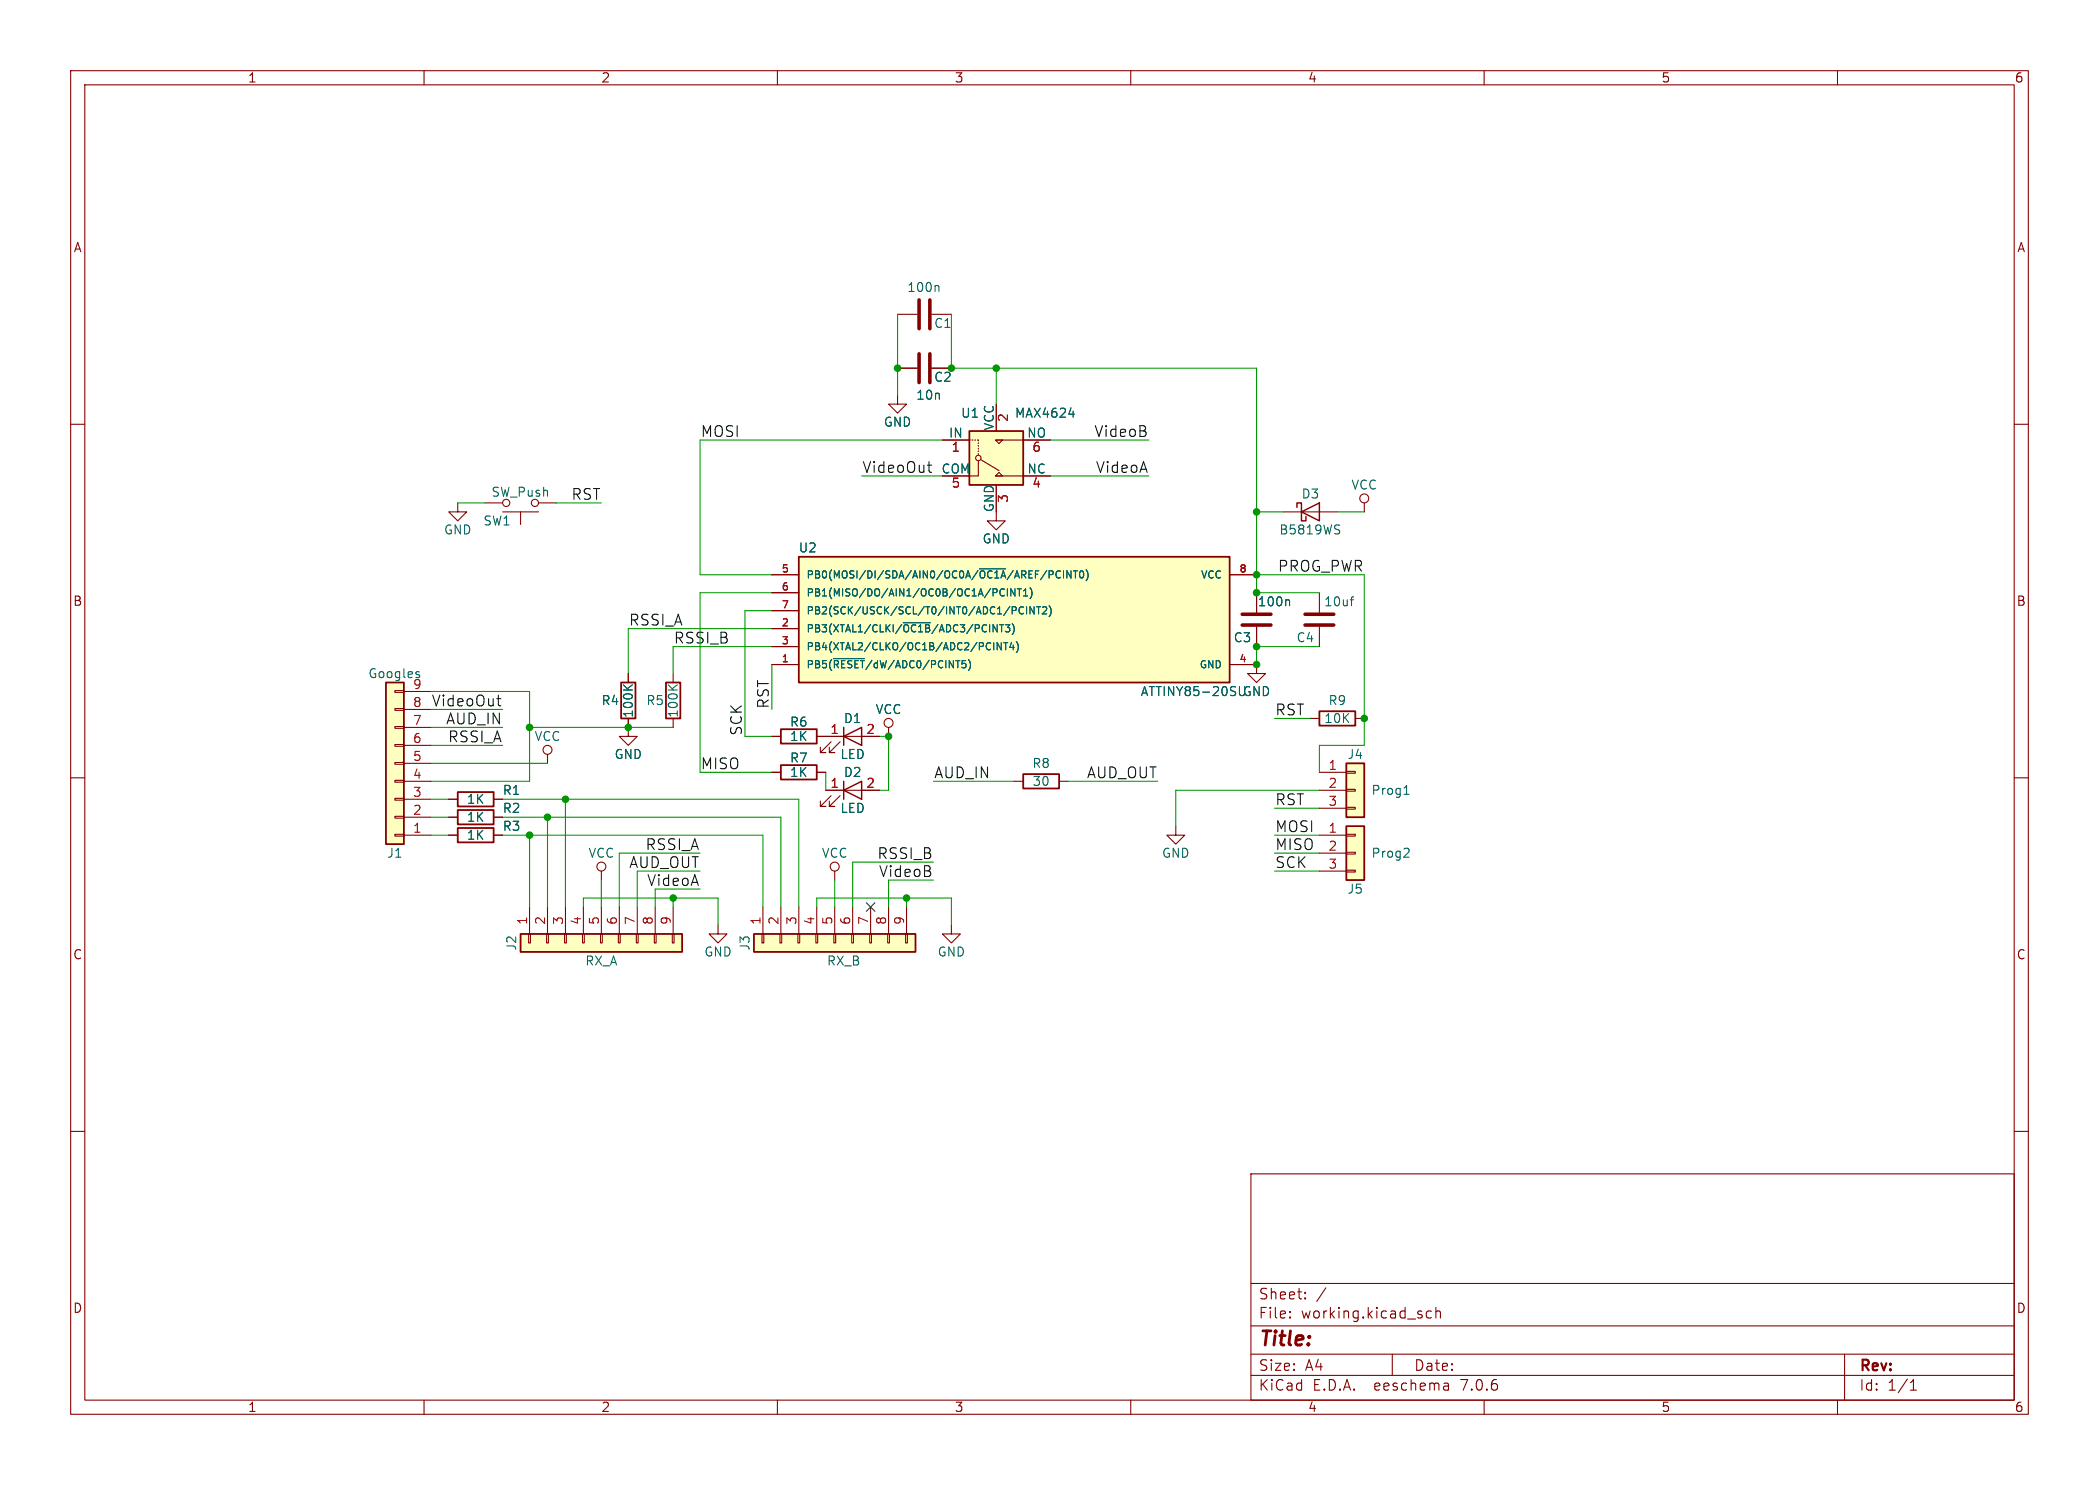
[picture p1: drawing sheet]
(kicad_sch (version 20230121) (generator eeschema)

 (paper "A4")

 (lib_symbols
  (symbol "TinyDiversityRX5808-rescue:ATTINY85-20SU" (pin_names (offset 1.016)) (in_bom yes) (on_board yes)
   (property "Reference" "U" (at -29.21 10.16 0) (effects (font (size 1.27 1.27))))
   (property "Value" "ATTINY85-20SU" (at 25.4 -10.16 0) (effects (font (size 1.27 1.27))))
   (property "Footprint" "Housings_SOIC:SOIC-8_3.9x4.9mm_Pitch1.27mm" (at 24.13 0 0) (effects (font (size 1.27 1.27) italic) hide))
   (property "Datasheet" "" (at 0 0 0) (effects (font (size 1.27 1.27)) hide))
   (symbol "ATTINY85-20SU_0_1"
    (rectangle (start -30.48 8.89) (end 30.48 -8.89) (stroke (width 0.254) (type solid)) (fill (type background))))
   (symbol "ATTINY85-20SU_1_1"
    (pin bidirectional line (at -34.29 -6.35 0) (length 3.81) (name "PB5(~{RESET}/dW/ADC0/PCINT5)" (effects (font (size 1.016 1.016)))) (number "1" (effects (font (size 1.016 1.016)))))
    (pin bidirectional line (at -34.29 -1.27 0) (length 3.81) (name "PB3(XTAL1/CLKI/~{OC1B}/ADC3/PCINT3)" (effects (font (size 1.016 1.016)))) (number "2" (effects (font (size 1.016 1.016)))))
    (pin bidirectional line (at -34.29 -3.81 0) (length 3.81) (name "PB4(XTAL2/CLKO/OC1B/ADC2/PCINT4)" (effects (font (size 1.016 1.016)))) (number "3" (effects (font (size 1.016 1.016)))))
    (pin power_in line (at 34.29 -6.35 180) (length 3.81) (name "GND" (effects (font (size 1.016 1.016)))) (number "4" (effects (font (size 1.016 1.016)))))
    (pin bidirectional line (at -34.29 6.35 0) (length 3.81) (name "PB0(MOSI/DI/SDA/AIN0/OC0A/~{OC1A}/AREF/PCINT0)" (effects (font (size 1.016 1.016)))) (number "5" (effects (font (size 1.016 1.016)))))
    (pin bidirectional line (at -34.29 3.81 0) (length 3.81) (name "PB1(MISO/DO/AIN1/OC0B/OC1A/PCINT1)" (effects (font (size 1.016 1.016)))) (number "6" (effects (font (size 1.016 1.016)))))
    (pin bidirectional line (at -34.29 1.27 0) (length 3.81) (name "PB2(SCK/USCK/SCL/T0/INT0/ADC1/PCINT2)" (effects (font (size 1.016 1.016)))) (number "7" (effects (font (size 1.016 1.016)))))
    (pin power_in line (at 34.29 6.35 180) (length 3.81) (name "VCC" (effects (font (size 1.016 1.016)))) (number "8" (effects (font (size 1.016 1.016)))))))
  (symbol "TinyDiversityRX5808-rescue:C" (pin_numbers hide) (pin_names (offset 0.254)) (in_bom yes) (on_board yes)
   (property "Reference" "C" (at 0.635 2.54 0) (effects (font (size 1.27 1.27)) (justify left)))
   (property "Value" "C" (at 0.635 -2.54 0) (effects (font (size 1.27 1.27)) (justify left)))
   (property "Footprint" "" (at 0.9652 -3.81 0) (effects (font (size 1.27 1.27)) hide))
   (property "Datasheet" "" (at 0 0 0) (effects (font (size 1.27 1.27)) hide))
   (symbol "C_0_1"
    (polyline (pts (xy -2.032 -0.762) (xy 2.032 -0.762)) (stroke (width 0.508) (type solid)) (fill (type none)))
    (polyline (pts (xy -2.032 0.762) (xy 2.032 0.762)) (stroke (width 0.508) (type solid)) (fill (type none))))
   (symbol "C_1_1"
    (pin passive line (at 0 3.81 270) (length 2.794) (name "~" (effects (font (size 1.27 1.27)))) (number "1" (effects (font (size 1.27 1.27)))))
    (pin passive line (at 0 -3.81 90) (length 2.794) (name "~" (effects (font (size 1.27 1.27)))) (number "2" (effects (font (size 1.27 1.27)))))))
  (symbol "TinyDiversityRX5808-rescue:Conn_01x03" (pin_names (offset 1.016) hide) (in_bom yes) (on_board yes)
   (property "Reference" "J" (at 0 5.08 0) (effects (font (size 1.27 1.27))))
   (property "Value" "Conn_01x03" (at 0 -5.08 0) (effects (font (size 1.27 1.27))))
   (property "Footprint" "" (at 0 0 0) (effects (font (size 1.27 1.27)) hide))
   (property "Datasheet" "" (at 0 0 0) (effects (font (size 1.27 1.27)) hide))
   (symbol "Conn_01x03_1_1"
    (rectangle (start -1.27 -2.413) (end 0 -2.667) (stroke (width 0.1524) (type solid)) (fill (type none)))
    (rectangle (start -1.27 0.127) (end 0 -0.127) (stroke (width 0.1524) (type solid)) (fill (type none)))
    (rectangle (start -1.27 2.667) (end 0 2.413) (stroke (width 0.1524) (type solid)) (fill (type none)))
    (rectangle (start -1.27 3.81) (end 1.27 -3.81) (stroke (width 0.254) (type solid)) (fill (type background)))
    (pin passive line (at -5.08 2.54 0) (length 3.81) (name "Pin_1" (effects (font (size 1.27 1.27)))) (number "1" (effects (font (size 1.27 1.27)))))
    (pin passive line (at -5.08 0 0) (length 3.81) (name "Pin_2" (effects (font (size 1.27 1.27)))) (number "2" (effects (font (size 1.27 1.27)))))
    (pin passive line (at -5.08 -2.54 0) (length 3.81) (name "Pin_3" (effects (font (size 1.27 1.27)))) (number "3" (effects (font (size 1.27 1.27)))))))
  (symbol "TinyDiversityRX5808-rescue:Conn_01x09" (pin_names (offset 1.016) hide) (in_bom yes) (on_board yes)
   (property "Reference" "J" (at 0 12.7 0) (effects (font (size 1.27 1.27))))
   (property "Value" "Conn_01x09" (at 0 -12.7 0) (effects (font (size 1.27 1.27))))
   (property "Footprint" "" (at 0 0 0) (effects (font (size 1.27 1.27)) hide))
   (property "Datasheet" "" (at 0 0 0) (effects (font (size 1.27 1.27)) hide))
   (symbol "Conn_01x09_1_1"
    (rectangle (start -1.27 -10.033) (end 0 -10.287) (stroke (width 0.1524) (type solid)) (fill (type none)))
    (rectangle (start -1.27 -7.493) (end 0 -7.747) (stroke (width 0.1524) (type solid)) (fill (type none)))
    (rectangle (start -1.27 -4.953) (end 0 -5.207) (stroke (width 0.1524) (type solid)) (fill (type none)))
    (rectangle (start -1.27 -2.413) (end 0 -2.667) (stroke (width 0.1524) (type solid)) (fill (type none)))
    (rectangle (start -1.27 0.127) (end 0 -0.127) (stroke (width 0.1524) (type solid)) (fill (type none)))
    (rectangle (start -1.27 2.667) (end 0 2.413) (stroke (width 0.1524) (type solid)) (fill (type none)))
    (rectangle (start -1.27 5.207) (end 0 4.953) (stroke (width 0.1524) (type solid)) (fill (type none)))
    (rectangle (start -1.27 7.747) (end 0 7.493) (stroke (width 0.1524) (type solid)) (fill (type none)))
    (rectangle (start -1.27 10.287) (end 0 10.033) (stroke (width 0.1524) (type solid)) (fill (type none)))
    (rectangle (start -1.27 11.43) (end 1.27 -11.43) (stroke (width 0.254) (type solid)) (fill (type background)))
    (pin passive line (at -5.08 10.16 0) (length 3.81) (name "Pin_1" (effects (font (size 1.27 1.27)))) (number "1" (effects (font (size 1.27 1.27)))))
    (pin passive line (at -5.08 7.62 0) (length 3.81) (name "Pin_2" (effects (font (size 1.27 1.27)))) (number "2" (effects (font (size 1.27 1.27)))))
    (pin passive line (at -5.08 5.08 0) (length 3.81) (name "Pin_3" (effects (font (size 1.27 1.27)))) (number "3" (effects (font (size 1.27 1.27)))))
    (pin passive line (at -5.08 2.54 0) (length 3.81) (name "Pin_4" (effects (font (size 1.27 1.27)))) (number "4" (effects (font (size 1.27 1.27)))))
    (pin passive line (at -5.08 0 0) (length 3.81) (name "Pin_5" (effects (font (size 1.27 1.27)))) (number "5" (effects (font (size 1.27 1.27)))))
    (pin passive line (at -5.08 -2.54 0) (length 3.81) (name "Pin_6" (effects (font (size 1.27 1.27)))) (number "6" (effects (font (size 1.27 1.27)))))
    (pin passive line (at -5.08 -5.08 0) (length 3.81) (name "Pin_7" (effects (font (size 1.27 1.27)))) (number "7" (effects (font (size 1.27 1.27)))))
    (pin passive line (at -5.08 -7.62 0) (length 3.81) (name "Pin_8" (effects (font (size 1.27 1.27)))) (number "8" (effects (font (size 1.27 1.27)))))
    (pin passive line (at -5.08 -10.16 0) (length 3.81) (name "Pin_9" (effects (font (size 1.27 1.27)))) (number "9" (effects (font (size 1.27 1.27)))))))
  (symbol "TinyDiversityRX5808-rescue:D_Schottky" (pin_numbers hide) (pin_names (offset 1.016) hide) (in_bom yes) (on_board yes)
   (property "Reference" "D" (at 0 2.54 0) (effects (font (size 1.27 1.27))))
   (property "Value" "D_Schottky" (at 0 -2.54 0) (effects (font (size 1.27 1.27))))
   (property "Footprint" "" (at 0 0 0) (effects (font (size 1.27 1.27)) hide))
   (property "Datasheet" "" (at 0 0 0) (effects (font (size 1.27 1.27)) hide))
   (symbol "D_Schottky_0_1"
    (polyline (pts (xy 1.27 0) (xy -1.27 0)) (stroke (width 0) (type solid)) (fill (type none)))
    (polyline (pts (xy 1.27 1.27) (xy 1.27 -1.27) (xy -1.27 0) (xy 1.27 1.27)) (stroke (width 0.2032) (type solid)) (fill (type none)))
    (polyline (pts (xy -1.905 0.635) (xy -1.905 1.27) (xy -1.27 1.27) (xy -1.27 -1.27) (xy -0.635 -1.27) (xy -0.635 -0.635)) (stroke (width 0.2032) (type solid)) (fill (type none))))
   (symbol "D_Schottky_1_1"
    (pin passive line (at -3.81 0 0) (length 2.54) (name "K" (effects (font (size 1.27 1.27)))) (number "1" (effects (font (size 1.27 1.27)))))
    (pin passive line (at 3.81 0 180) (length 2.54) (name "A" (effects (font (size 1.27 1.27)))) (number "2" (effects (font (size 1.27 1.27)))))))
  (symbol "TinyDiversityRX5808-rescue:GND" (power) (pin_names (offset 0)) (in_bom yes) (on_board yes)
   (property "Reference" "#PWR" (at 0 -6.35 0) (effects (font (size 1.27 1.27)) hide))
   (property "Value" "GND" (at 0 -3.81 0) (effects (font (size 1.27 1.27))))
   (property "Footprint" "" (at 0 0 0) (effects (font (size 1.27 1.27)) hide))
   (property "Datasheet" "" (at 0 0 0) (effects (font (size 1.27 1.27)) hide))
   (symbol "GND_0_1"
    (polyline (pts (xy 0 0) (xy 0 -1.27) (xy 1.27 -1.27) (xy 0 -2.54) (xy -1.27 -1.27) (xy 0 -1.27)) (stroke (width 0) (type solid)) (fill (type none))))
   (symbol "GND_1_1"
    (pin power_in line (at 0 0 270) (length 0) hide (name "GND" (effects (font (size 1.27 1.27)))) (number "1" (effects (font (size 1.27 1.27)))))))
  (symbol "TinyDiversityRX5808-rescue:LED" (pin_names (offset 1.016) hide) (in_bom yes) (on_board yes)
   (property "Reference" "D" (at 0 2.54 0) (effects (font (size 1.27 1.27))))
   (property "Value" "LED" (at 0 -2.54 0) (effects (font (size 1.27 1.27))))
   (property "Footprint" "" (at 0 0 0) (effects (font (size 1.27 1.27)) hide))
   (property "Datasheet" "" (at 0 0 0) (effects (font (size 1.27 1.27)) hide))
   (symbol "LED_0_1"
    (polyline (pts (xy -1.27 -1.27) (xy -1.27 1.27)) (stroke (width 0.2032) (type solid)) (fill (type none)))
    (polyline (pts (xy -1.27 0) (xy 1.27 0)) (stroke (width 0) (type solid)) (fill (type none)))
    (polyline (pts (xy 1.27 -1.27) (xy 1.27 1.27) (xy -1.27 0) (xy 1.27 -1.27)) (stroke (width 0.2032) (type solid)) (fill (type none)))
    (polyline (pts (xy -3.048 -0.762) (xy -4.572 -2.286) (xy -3.81 -2.286) (xy -4.572 -2.286) (xy -4.572 -1.524)) (stroke (width 0) (type solid)) (fill (type none)))
    (polyline (pts (xy -1.778 -0.762) (xy -3.302 -2.286) (xy -2.54 -2.286) (xy -3.302 -2.286) (xy -3.302 -1.524)) (stroke (width 0) (type solid)) (fill (type none))))
   (symbol "LED_1_1"
    (pin passive line (at -3.81 0 0) (length 2.54) (name "K" (effects (font (size 1.27 1.27)))) (number "1" (effects (font (size 1.27 1.27)))))
    (pin passive line (at 3.81 0 180) (length 2.54) (name "A" (effects (font (size 1.27 1.27)))) (number "2" (effects (font (size 1.27 1.27)))))))
  (symbol "TinyDiversityRX5808-rescue:MAX4624/5" (pin_names (offset 0)) (in_bom yes) (on_board yes)
   (property "Reference" "U" (at -5.08 6.35 0) (effects (font (size 1.27 1.27)) (justify left)))
   (property "Value" "MAX4624/5" (at 2.54 6.35 0) (effects (font (size 1.27 1.27)) (justify left)))
   (property "Footprint" "" (at 0 1.27 0) (effects (font (size 1.27 1.27)) hide))
   (property "Datasheet" "" (at 0 1.27 0) (effects (font (size 1.27 1.27)) hide))
   (symbol "MAX4624/5_0_1"
    (rectangle (start -3.81 3.81) (end 3.81 -3.81) (stroke (width 0.254) (type solid)) (fill (type background)))
    (circle (center -2.54 0) (radius 0.381) (stroke (width 0) (type solid)) (fill (type none)))
    (polyline (pts (xy -3.683 2.54) (xy -3.81 2.54)) (stroke (width 0) (type solid)) (fill (type none)))
    (polyline (pts (xy -3.302 2.54) (xy -3.429 2.54)) (stroke (width 0) (type solid)) (fill (type none)))
    (polyline (pts (xy -2.921 2.54) (xy -3.048 2.54)) (stroke (width 0) (type solid)) (fill (type none)))
    (polyline (pts (xy -2.54 0.635) (xy -2.54 0.508)) (stroke (width 0) (type solid)) (fill (type none)))
    (polyline (pts (xy -2.54 1.016) (xy -2.54 0.889)) (stroke (width 0) (type solid)) (fill (type none)))
    (polyline (pts (xy -2.54 1.397) (xy -2.54 1.27)) (stroke (width 0) (type solid)) (fill (type none)))
    (polyline (pts (xy -2.54 1.778) (xy -2.54 1.651)) (stroke (width 0) (type solid)) (fill (type none)))
    (polyline (pts (xy -2.54 2.159) (xy -2.54 2.032)) (stroke (width 0) (type solid)) (fill (type none)))
    (polyline (pts (xy -2.54 2.54) (xy -2.667 2.54)) (stroke (width 0) (type solid)) (fill (type none)))
    (polyline (pts (xy -2.54 2.54) (xy -2.54 2.413)) (stroke (width 0) (type solid)) (fill (type none)))
    (polyline (pts (xy -2.159 -0.254) (xy 0.381 -1.778)) (stroke (width 0) (type solid)) (fill (type none)))
    (polyline (pts (xy 0 2.54) (xy 3.81 2.54)) (stroke (width 0) (type solid)) (fill (type none)))
    (polyline (pts (xy 3.81 -2.54) (xy 0 -2.54)) (stroke (width 0) (type solid)) (fill (type none)))
    (polyline (pts (xy -3.81 -2.54) (xy -2.54 -2.54) (xy -2.54 -0.381)) (stroke (width 0) (type solid)) (fill (type none)))
    (polyline (pts (xy -0.127 -2.54) (xy 0.381 -2.032) (xy 0.889 -2.54) (xy -0.127 -2.54) (xy -0.127 -2.54)) (stroke (width 0) (type solid)) (fill (type none)))
    (polyline (pts (xy 0.889 2.54) (xy -0.127 2.54) (xy 0.381 2.032) (xy 0.889 2.54) (xy 0.889 2.54) (xy 0.889 2.54)) (stroke (width 0) (type solid)) (fill (type none)))
    (pin power_in line (at 0 -7.62 90) (length 3.81) (name "GND" (effects (font (size 1.27 1.27)))) (number "3" (effects (font (size 1.27 1.27))))))
   (symbol "MAX4624/5_1_1"
    (pin input line (at -7.62 2.54 0) (length 3.81) (name "IN" (effects (font (size 1.27 1.27)))) (number "1" (effects (font (size 1.27 1.27)))))
    (pin power_in line (at 0 7.62 270) (length 3.81) (name "VCC" (effects (font (size 1.27 1.27)))) (number "2" (effects (font (size 1.27 1.27)))))
    (pin bidirectional line (at 7.62 -2.54 180) (length 3.81) (name "NC" (effects (font (size 1.27 1.27)))) (number "4" (effects (font (size 1.27 1.27)))))
    (pin bidirectional line (at -7.62 -2.54 0) (length 3.81) (name "COM" (effects (font (size 1.27 1.27)))) (number "5" (effects (font (size 1.27 1.27)))))
    (pin bidirectional line (at 7.62 2.54 180) (length 3.81) (name "NO" (effects (font (size 1.27 1.27)))) (number "6" (effects (font (size 1.27 1.27)))))))
  (symbol "TinyDiversityRX5808-rescue:R" (pin_numbers hide) (pin_names (offset 0)) (in_bom yes) (on_board yes)
   (property "Reference" "R" (at 2.032 0 90) (effects (font (size 1.27 1.27))))
   (property "Value" "R" (at 0 0 90) (effects (font (size 1.27 1.27))))
   (property "Footprint" "" (at -1.778 0 90) (effects (font (size 1.27 1.27)) hide))
   (property "Datasheet" "" (at 0 0 0) (effects (font (size 1.27 1.27)) hide))
   (symbol "R_0_1"
    (rectangle (start -1.016 -2.54) (end 1.016 2.54) (stroke (width 0.254) (type solid)) (fill (type none))))
   (symbol "R_1_1"
    (pin passive line (at 0 3.81 270) (length 1.27) (name "~" (effects (font (size 1.27 1.27)))) (number "1" (effects (font (size 1.27 1.27)))))
    (pin passive line (at 0 -3.81 90) (length 1.27) (name "~" (effects (font (size 1.27 1.27)))) (number "2" (effects (font (size 1.27 1.27)))))))
  (symbol "TinyDiversityRX5808-rescue:SW_Push" (pin_numbers hide) (pin_names (offset 1.016) hide) (in_bom yes) (on_board yes)
   (property "Reference" "SW" (at 1.27 2.54 0) (effects (font (size 1.27 1.27)) (justify left)))
   (property "Value" "SW_Push" (at 0 -1.524 0) (effects (font (size 1.27 1.27))))
   (property "Footprint" "" (at 0 5.08 0) (effects (font (size 1.27 1.27)) hide))
   (property "Datasheet" "" (at 0 5.08 0) (effects (font (size 1.27 1.27)) hide))
   (symbol "SW_Push_0_1"
    (circle (center -2.032 0) (radius 0.508) (stroke (width 0) (type solid)) (fill (type none)))
    (polyline (pts (xy 0 1.27) (xy 0 3.048)) (stroke (width 0) (type solid)) (fill (type none)))
    (polyline (pts (xy 2.54 1.27) (xy -2.54 1.27)) (stroke (width 0) (type solid)) (fill (type none)))
    (circle (center 2.032 0) (radius 0.508) (stroke (width 0) (type solid)) (fill (type none)))
    (pin passive line (at -5.08 0 0) (length 2.54) (name "1" (effects (font (size 1.27 1.27)))) (number "1" (effects (font (size 1.27 1.27)))))
    (pin passive line (at 5.08 0 180) (length 2.54) (name "2" (effects (font (size 1.27 1.27)))) (number "2" (effects (font (size 1.27 1.27)))))))
  (symbol "TinyDiversityRX5808-rescue:VCC" (power) (pin_names (offset 0)) (in_bom yes) (on_board yes)
   (property "Reference" "#PWR" (at 0 -3.81 0) (effects (font (size 1.27 1.27)) hide))
   (property "Value" "VCC" (at 0 3.81 0) (effects (font (size 1.27 1.27))))
   (property "Footprint" "" (at 0 0 0) (effects (font (size 1.27 1.27)) hide))
   (property "Datasheet" "" (at 0 0 0) (effects (font (size 1.27 1.27)) hide))
   (symbol "VCC_0_1"
    (polyline (pts (xy 0 0) (xy 0 1.27)) (stroke (width 0) (type solid)) (fill (type none)))
    (circle (center 0 1.905) (radius 0.635) (stroke (width 0) (type solid)) (fill (type none))))
   (symbol "VCC_1_1"
    (pin power_in line (at 0 0 90) (length 0) hide (name "VCC" (effects (font (size 1.27 1.27)))) (number "1" (effects (font (size 1.27 1.27))))))))

 (junction (at 177.8 72.39) (diameter 0) (color 0 0 0 0))
 (junction (at 134.62 52.07) (diameter 0) (color 0 0 0 0))
 (junction (at 177.8 93.98) (diameter 0) (color 0 0 0 0))
 (junction (at 177.8 81.28) (diameter 0) (color 0 0 0 0))
 (junction (at 127 52.07) (diameter 0) (color 0 0 0 0))
 (junction (at 125.73 104.14) (diameter 0) (color 0 0 0 0))
 (junction (at 88.9 102.87) (diameter 0) (color 0 0 0 0))
 (junction (at 193.04 101.6) (diameter 0) (color 0 0 0 0))
 (junction (at 74.93 118.11) (diameter 0) (color 0 0 0 0))
 (junction (at 177.8 83.82) (diameter 0) (color 0 0 0 0))
 (junction (at 77.47 115.57) (diameter 0) (color 0 0 0 0))
 (junction (at 140.97 52.07) (diameter 0) (color 0 0 0 0))
 (junction (at 177.8 91.44) (diameter 0) (color 0 0 0 0))
 (junction (at 74.93 102.87) (diameter 0) (color 0 0 0 0))
 (junction (at 128.27 127) (diameter 0) (color 0 0 0 0))
 (junction (at 80.01 113.03) (diameter 0) (color 0 0 0 0))
 (junction (at 95.25 127) (diameter 0) (color 0 0 0 0))

 (no_connect (at 123.19 128.27))

 (wire (pts (xy 177.8 72.39) (xy 181.61 72.39)) (stroke (width 0) (type default)))
 (wire (pts (xy 166.37 116.84) (xy 166.37 111.76)) (stroke (width 0) (type default)))
 (wire (pts (xy 186.69 114.3) (xy 180.34 114.3)) (stroke (width 0) (type default)))
 (wire (pts (xy 63.5 118.11) (xy 60.96 118.11)) (stroke (width 0) (type default)))
 (wire (pts (xy 60.96 115.57) (xy 63.5 115.57)) (stroke (width 0) (type default)))
 (wire (pts (xy 177.8 81.28) (xy 177.8 83.82)) (stroke (width 0) (type default)))
 (wire (pts (xy 134.62 44.45) (xy 134.62 52.07)) (stroke (width 0) (type default)))
 (wire (pts (xy 107.95 118.11) (xy 107.95 128.27)) (stroke (width 0) (type default)))
 (wire (pts (xy 109.22 109.22) (xy 99.06 109.22)) (stroke (width 0) (type default)))
 (wire (pts (xy 87.63 120.65) (xy 99.06 120.65)) (stroke (width 0) (type default)))
 (wire (pts (xy 95.25 91.44) (xy 109.22 91.44)) (stroke (width 0) (type default)))
 (wire (pts (xy 134.62 52.07) (xy 140.97 52.07)) (stroke (width 0) (type default)))
 (wire (pts (xy 60.96 97.79) (xy 74.93 97.79)) (stroke (width 0) (type default)))
 (wire (pts (xy 99.06 62.23) (xy 133.35 62.23)) (stroke (width 0) (type default)))
 (wire (pts (xy 95.25 127) (xy 101.6 127)) (stroke (width 0) (type default)))
 (wire (pts (xy 74.93 128.27) (xy 74.93 118.11)) (stroke (width 0) (type default)))
 (wire (pts (xy 60.96 107.95) (xy 77.47 107.95)) (stroke (width 0) (type default)))
 (wire (pts (xy 74.93 102.87) (xy 88.9 102.87)) (stroke (width 0) (type default)))
 (wire (pts (xy 148.59 62.23) (xy 162.56 62.23)) (stroke (width 0) (type default)))
 (wire (pts (xy 90.17 123.19) (xy 99.06 123.19)) (stroke (width 0) (type default)))
 (wire (pts (xy 88.9 95.25) (xy 88.9 88.9)) (stroke (width 0) (type default)))
 (wire (pts (xy 193.04 101.6) (xy 193.04 105.41)) (stroke (width 0) (type default)))
 (wire (pts (xy 120.65 128.27) (xy 120.65 121.92)) (stroke (width 0) (type default)))
 (wire (pts (xy 85.09 128.27) (xy 85.09 124.46)) (stroke (width 0) (type default)))
 (wire (pts (xy 80.01 113.03) (xy 113.03 113.03)) (stroke (width 0) (type default)))
 (wire (pts (xy 87.63 128.27) (xy 87.63 120.65)) (stroke (width 0) (type default)))
 (wire (pts (xy 134.62 127) (xy 134.62 130.81)) (stroke (width 0) (type default)))
 (wire (pts (xy 177.8 81.28) (xy 193.04 81.28)) (stroke (width 0) (type default)))
 (wire (pts (xy 193.04 105.41) (xy 186.69 105.41)) (stroke (width 0) (type default)))
 (wire (pts (xy 115.57 128.27) (xy 115.57 127)) (stroke (width 0) (type default)))
 (wire (pts (xy 189.23 72.39) (xy 193.04 72.39)) (stroke (width 0) (type default)))
 (wire (pts (xy 116.84 109.22) (xy 116.84 111.76)) (stroke (width 0) (type default)))
 (wire (pts (xy 105.41 104.14) (xy 109.22 104.14)) (stroke (width 0) (type default)))
 (wire (pts (xy 60.96 105.41) (xy 71.12 105.41)) (stroke (width 0) (type default)))
 (wire (pts (xy 99.06 83.82) (xy 109.22 83.82)) (stroke (width 0) (type default)))
 (wire (pts (xy 127 44.45) (xy 127 52.07)) (stroke (width 0) (type default)))
 (wire (pts (xy 113.03 113.03) (xy 113.03 128.27)) (stroke (width 0) (type default)))
 (wire (pts (xy 80.01 113.03) (xy 80.01 128.27)) (stroke (width 0) (type default)))
 (wire (pts (xy 92.71 128.27) (xy 92.71 125.73)) (stroke (width 0) (type default)))
 (wire (pts (xy 99.06 81.28) (xy 99.06 62.23)) (stroke (width 0) (type default)))
 (wire (pts (xy 125.73 111.76) (xy 124.46 111.76)) (stroke (width 0) (type default)))
 (wire (pts (xy 186.69 91.44) (xy 177.8 91.44)) (stroke (width 0) (type default)))
 (wire (pts (xy 185.42 101.6) (xy 180.34 101.6)) (stroke (width 0) (type default)))
 (wire (pts (xy 151.13 110.49) (xy 163.83 110.49)) (stroke (width 0) (type default)))
 (wire (pts (xy 186.69 123.19) (xy 180.34 123.19)) (stroke (width 0) (type default)))
 (wire (pts (xy 101.6 127) (xy 101.6 130.81)) (stroke (width 0) (type default)))
 (wire (pts (xy 118.11 128.27) (xy 118.11 124.46)) (stroke (width 0) (type default)))
 (wire (pts (xy 60.96 100.33) (xy 71.12 100.33)) (stroke (width 0) (type default)))
 (wire (pts (xy 128.27 127) (xy 128.27 128.27)) (stroke (width 0) (type default)))
 (wire (pts (xy 125.73 124.46) (xy 132.08 124.46)) (stroke (width 0) (type default)))
 (wire (pts (xy 74.93 97.79) (xy 74.93 102.87)) (stroke (width 0) (type default)))
 (wire (pts (xy 110.49 115.57) (xy 110.49 128.27)) (stroke (width 0) (type default)))
 (wire (pts (xy 140.97 52.07) (xy 140.97 57.15)) (stroke (width 0) (type default)))
 (wire (pts (xy 115.57 127) (xy 128.27 127)) (stroke (width 0) (type default)))
 (wire (pts (xy 74.93 118.11) (xy 107.95 118.11)) (stroke (width 0) (type default)))
 (wire (pts (xy 74.93 110.49) (xy 60.96 110.49)) (stroke (width 0) (type default)))
 (wire (pts (xy 77.47 115.57) (xy 77.47 128.27)) (stroke (width 0) (type default)))
 (wire (pts (xy 109.22 81.28) (xy 99.06 81.28)) (stroke (width 0) (type default)))
 (wire (pts (xy 60.96 102.87) (xy 71.12 102.87)) (stroke (width 0) (type default)))
 (wire (pts (xy 186.69 105.41) (xy 186.69 109.22)) (stroke (width 0) (type default)))
 (wire (pts (xy 92.71 125.73) (xy 99.06 125.73)) (stroke (width 0) (type default)))
 (wire (pts (xy 90.17 128.27) (xy 90.17 123.19)) (stroke (width 0) (type default)))
 (wire (pts (xy 88.9 88.9) (xy 109.22 88.9)) (stroke (width 0) (type default)))
 (wire (pts (xy 99.06 109.22) (xy 99.06 83.82)) (stroke (width 0) (type default)))
 (wire (pts (xy 105.41 86.36) (xy 109.22 86.36)) (stroke (width 0) (type default)))
 (wire (pts (xy 128.27 127) (xy 134.62 127)) (stroke (width 0) (type default)))
 (wire (pts (xy 177.8 52.07) (xy 177.8 72.39)) (stroke (width 0) (type default)))
 (wire (pts (xy 95.25 91.44) (xy 95.25 95.25)) (stroke (width 0) (type default)))
 (wire (pts (xy 186.69 118.11) (xy 180.34 118.11)) (stroke (width 0) (type default)))
 (wire (pts (xy 77.47 115.57) (xy 110.49 115.57)) (stroke (width 0) (type default)))
 (wire (pts (xy 193.04 81.28) (xy 193.04 101.6)) (stroke (width 0) (type default)))
 (wire (pts (xy 95.25 128.27) (xy 95.25 127)) (stroke (width 0) (type default)))
 (wire (pts (xy 82.55 127) (xy 95.25 127)) (stroke (width 0) (type default)))
 (wire (pts (xy 148.59 67.31) (xy 162.56 67.31)) (stroke (width 0) (type default)))
 (wire (pts (xy 82.55 128.27) (xy 82.55 127)) (stroke (width 0) (type default)))
 (wire (pts (xy 71.12 113.03) (xy 80.01 113.03)) (stroke (width 0) (type default)))
 (wire (pts (xy 124.46 104.14) (xy 125.73 104.14)) (stroke (width 0) (type default)))
 (wire (pts (xy 177.8 83.82) (xy 186.69 83.82)) (stroke (width 0) (type default)))
 (wire (pts (xy 88.9 102.87) (xy 95.25 102.87)) (stroke (width 0) (type default)))
 (wire (pts (xy 166.37 111.76) (xy 186.69 111.76)) (stroke (width 0) (type default)))
 (wire (pts (xy 177.8 91.44) (xy 177.8 93.98)) (stroke (width 0) (type default)))
 (wire (pts (xy 125.73 128.27) (xy 125.73 124.46)) (stroke (width 0) (type default)))
 (wire (pts (xy 71.12 115.57) (xy 77.47 115.57)) (stroke (width 0) (type default)))
 (wire (pts (xy 71.12 118.11) (xy 74.93 118.11)) (stroke (width 0) (type default)))
 (wire (pts (xy 74.93 102.87) (xy 74.93 110.49)) (stroke (width 0) (type default)))
 (wire (pts (xy 125.73 104.14) (xy 125.73 111.76)) (stroke (width 0) (type default)))
 (wire (pts (xy 127 52.07) (xy 127 55.88)) (stroke (width 0) (type default)))
 (wire (pts (xy 64.77 71.12) (xy 68.58 71.12)) (stroke (width 0) (type default)))
 (wire (pts (xy 120.65 121.92) (xy 132.08 121.92)) (stroke (width 0) (type default)))
 (wire (pts (xy 78.74 71.12) (xy 85.09 71.12)) (stroke (width 0) (type default)))
 (wire (pts (xy 186.69 120.65) (xy 180.34 120.65)) (stroke (width 0) (type default)))
 (wire (pts (xy 109.22 93.98) (xy 109.22 100.33)) (stroke (width 0) (type default)))
 (wire (pts (xy 105.41 104.14) (xy 105.41 86.36)) (stroke (width 0) (type default)))
 (wire (pts (xy 140.97 52.07) (xy 177.8 52.07)) (stroke (width 0) (type default)))
 (wire (pts (xy 143.51 110.49) (xy 132.08 110.49)) (stroke (width 0) (type default)))
 (wire (pts (xy 63.5 113.03) (xy 60.96 113.03)) (stroke (width 0) (type default)))
 (wire (pts (xy 133.35 67.31) (xy 121.92 67.31)) (stroke (width 0) (type default)))
 (wire (pts (xy 177.8 72.39) (xy 177.8 81.28)) (stroke (width 0) (type default)))

 (label "MISO" (at 99.06 109.22 0) (effects (font (size 1.524 1.524)) (justify left bottom)))
 (label "AUD_OUT" (at 99.06 123.19 180) (effects (font (size 1.524 1.524)) (justify right bottom)))
 (label "MOSI" (at 99.06 62.23 0) (effects (font (size 1.524 1.524)) (justify left bottom)))
 (label "SCK" (at 105.41 104.14 90) (effects (font (size 1.524 1.524)) (justify left bottom)))
 (label "SCK" (at 180.34 123.19 0) (effects (font (size 1.524 1.524)) (justify left bottom)))
 (label "RSSI_A" (at 71.12 105.41 180) (effects (font (size 1.524 1.524)) (justify right bottom)))
 (label "PROG_PWR" (at 193.04 81.28 180) (effects (font (size 1.524 1.524)) (justify right bottom)))
 (label "VideoOut" (at 71.12 100.33 180) (effects (font (size 1.524 1.524)) (justify right bottom)))
 (label "RSSI_B" (at 132.08 121.92 180) (effects (font (size 1.524 1.524)) (justify right bottom)))
 (label "RSSI_B" (at 95.25 91.44 0) (effects (font (size 1.524 1.524)) (justify left bottom)))
 (label "VideoOut" (at 121.92 67.31 0) (effects (font (size 1.524 1.524)) (justify left bottom)))
 (label "MOSI" (at 180.34 118.11 0) (effects (font (size 1.524 1.524)) (justify left bottom)))
 (label "AUD_OUT" (at 163.83 110.49 180) (effects (font (size 1.524 1.524)) (justify right bottom)))
 (label "RSSI_A" (at 88.9 88.9 0) (effects (font (size 1.524 1.524)) (justify left bottom)))
 (label "MISO" (at 180.34 120.65 0) (effects (font (size 1.524 1.524)) (justify left bottom)))
 (label "RST" (at 109.22 100.33 90) (effects (font (size 1.524 1.524)) (justify left bottom)))
 (label "RST" (at 85.09 71.12 180) (effects (font (size 1.524 1.524)) (justify right bottom)))
 (label "VideoB" (at 162.56 62.23 180) (effects (font (size 1.524 1.524)) (justify right bottom)))
 (label "VideoA" (at 162.56 67.31 180) (effects (font (size 1.524 1.524)) (justify right bottom)))
 (label "AUD_IN" (at 132.08 110.49 0) (effects (font (size 1.524 1.524)) (justify left bottom)))
 (label "VideoA" (at 99.06 125.73 180) (effects (font (size 1.524 1.524)) (justify right bottom)))
 (label "RST" (at 180.34 101.6 0) (effects (font (size 1.524 1.524)) (justify left bottom)))
 (label "AUD_IN" (at 71.12 102.87 180) (effects (font (size 1.524 1.524)) (justify right bottom)))
 (label "RST" (at 180.34 114.3 0) (effects (font (size 1.524 1.524)) (justify left bottom)))
 (label "VideoB" (at 132.08 124.46 180) (effects (font (size 1.524 1.524)) (justify right bottom)))
 (label "RSSI_A" (at 99.06 120.65 180) (effects (font (size 1.524 1.524)) (justify right bottom)))

 (symbol (lib_id "TinyDiversityRX5808-rescue:MAX4624/5") (at 140.97 64.77 0) (unit 1) (in_bom yes) (on_board yes) (dnp no)
  (property "Reference" "U1" (at 135.89 58.42 0) (effects (font (size 1.27 1.27)) (justify left)))
  (property "Value" "MAX4624" (at 143.51 58.42 0) (effects (font (size 1.27 1.27)) (justify left)))
  (property "Footprint" "TO_SOT_Packages_SMD:SOT-23-6" (at 140.97 63.5 0) (effects (font (size 1.27 1.27)) hide))
  (property "Datasheet" "" (at 140.97 63.5 0) (effects (font (size 1.27 1.27)) hide)) (pin "3") (pin "1") (pin "2") (pin "4") (pin "5") (pin "6"))

 (symbol (lib_id "TinyDiversityRX5808-rescue:GND") (at 140.97 72.39 0) (unit 1) (in_bom yes) (on_board yes) (dnp no)
  (property "Reference" "#PWR10" (at 140.97 78.74 0) (effects (font (size 1.27 1.27)) hide))
  (property "Value" "GND" (at 140.97 76.2 0) (effects (font (size 1.27 1.27))))
  (property "Footprint" "" (at 140.97 72.39 0) (effects (font (size 1.27 1.27)) hide))
  (property "Datasheet" "" (at 140.97 72.39 0) (effects (font (size 1.27 1.27)) hide)) (pin "1"))

 (symbol (lib_id "TinyDiversityRX5808-rescue:GND") (at 177.8 93.98 0) (unit 1) (in_bom yes) (on_board yes) (dnp no)
  (property "Reference" "#PWR12" (at 177.8 100.33 0) (effects (font (size 1.27 1.27)) hide))
  (property "Value" "GND" (at 177.8 97.79 0) (effects (font (size 1.27 1.27))))
  (property "Footprint" "" (at 177.8 93.98 0) (effects (font (size 1.27 1.27)) hide))
  (property "Datasheet" "" (at 177.8 93.98 0) (effects (font (size 1.27 1.27)) hide)) (pin "1"))

 (symbol (lib_id "TinyDiversityRX5808-rescue:GND") (at 64.77 71.12 0) (unit 1) (in_bom yes) (on_board yes) (dnp no)
  (property "Reference" "#PWR1" (at 64.77 77.47 0) (effects (font (size 1.27 1.27)) hide))
  (property "Value" "GND" (at 64.77 74.93 0) (effects (font (size 1.27 1.27))))
  (property "Footprint" "" (at 64.77 71.12 0) (effects (font (size 1.27 1.27)) hide))
  (property "Datasheet" "" (at 64.77 71.12 0) (effects (font (size 1.27 1.27)) hide)) (pin "1"))

 (symbol (lib_id "TinyDiversityRX5808-rescue:VCC") (at 193.04 72.39 0) (unit 1) (in_bom yes) (on_board yes) (dnp no)
  (property "Reference" "#PWR13" (at 193.04 76.2 0) (effects (font (size 1.27 1.27)) hide))
  (property "Value" "VCC" (at 193.04 68.58 0) (effects (font (size 1.27 1.27))))
  (property "Footprint" "" (at 193.04 72.39 0) (effects (font (size 1.27 1.27)) hide))
  (property "Datasheet" "" (at 193.04 72.39 0) (effects (font (size 1.27 1.27)) hide)) (pin "1"))

 (symbol (lib_id "TinyDiversityRX5808-rescue:VCC") (at 77.47 107.95 0) (unit 1) (in_bom yes) (on_board yes) (dnp no)
  (property "Reference" "#PWR2" (at 77.47 111.76 0) (effects (font (size 1.27 1.27)) hide))
  (property "Value" "VCC" (at 77.47 104.14 0) (effects (font (size 1.27 1.27))))
  (property "Footprint" "" (at 77.47 107.95 0) (effects (font (size 1.27 1.27)) hide))
  (property "Datasheet" "" (at 77.47 107.95 0) (effects (font (size 1.27 1.27)) hide)) (pin "1"))

 (symbol (lib_id "TinyDiversityRX5808-rescue:C") (at 130.81 52.07 270) (unit 1) (in_bom yes) (on_board yes) (dnp no)
  (property "Reference" "C2" (at 132.08 53.34 90) (effects (font (size 1.27 1.27)) (justify left)))
  (property "Value" "10n" (at 129.54 55.88 90) (effects (font (size 1.27 1.27)) (justify left)))
  (property "Footprint" "Capacitors_SMD:C_0603" (at 127 53.0352 0) (effects (font (size 1.27 1.27)) hide))
  (property "Datasheet" "" (at 130.81 52.07 0) (effects (font (size 1.27 1.27)) hide)) (pin "1") (pin "2"))

 (symbol (lib_id "TinyDiversityRX5808-rescue:C") (at 130.81 44.45 270) (unit 1) (in_bom yes) (on_board yes) (dnp no)
  (property "Reference" "C1" (at 132.08 45.72 90) (effects (font (size 1.27 1.27)) (justify left)))
  (property "Value" "100n" (at 128.27 40.64 90) (effects (font (size 1.27 1.27)) (justify left)))
  (property "Footprint" "Capacitors_SMD:C_0603" (at 127 45.4152 0) (effects (font (size 1.27 1.27)) hide))
  (property "Datasheet" "" (at 130.81 44.45 0) (effects (font (size 1.27 1.27)) hide)) (pin "1") (pin "2"))

 (symbol (lib_id "TinyDiversityRX5808-rescue:C") (at 177.8 87.63 180) (unit 1) (in_bom yes) (on_board yes) (dnp no)
  (property "Reference" "C3" (at 177.165 90.17 0) (effects (font (size 1.27 1.27)) (justify left)))
  (property "Value" "100n" (at 182.88 85.09 0) (effects (font (size 1.27 1.27)) (justify left)))
  (property "Footprint" "Capacitors_SMD:C_0603" (at 176.8348 83.82 0) (effects (font (size 1.27 1.27)) hide))
  (property "Datasheet" "" (at 177.8 87.63 0) (effects (font (size 1.27 1.27)) hide)) (pin "1") (pin "2"))

 (symbol (lib_id "TinyDiversityRX5808-rescue:C") (at 186.69 87.63 180) (unit 1) (in_bom yes) (on_board yes) (dnp no)
  (property "Reference" "C4" (at 186.055 90.17 0) (effects (font (size 1.27 1.27)) (justify left)))
  (property "Value" "10uf" (at 191.77 85.09 0) (effects (font (size 1.27 1.27)) (justify left)))
  (property "Footprint" "Capacitors_SMD:C_0603" (at 185.7248 83.82 0) (effects (font (size 1.27 1.27)) hide))
  (property "Datasheet" "" (at 186.69 87.63 0) (effects (font (size 1.27 1.27)) hide)) (pin "1") (pin "2"))

 (symbol (lib_id "TinyDiversityRX5808-rescue:GND") (at 127 55.88 0) (unit 1) (in_bom yes) (on_board yes) (dnp no)
  (property "Reference" "#PWR8" (at 127 62.23 0) (effects (font (size 1.27 1.27)) hide))
  (property "Value" "GND" (at 127 59.69 0) (effects (font (size 1.27 1.27))))
  (property "Footprint" "" (at 127 55.88 0) (effects (font (size 1.27 1.27)) hide))
  (property "Datasheet" "" (at 127 55.88 0) (effects (font (size 1.27 1.27)) hide)) (pin "1"))

 (symbol (lib_id "TinyDiversityRX5808-rescue:LED") (at 120.65 104.14 0) (unit 1) (in_bom yes) (on_board yes) (dnp no)
  (property "Reference" "D1" (at 120.65 101.6 0) (effects (font (size 1.27 1.27))))
  (property "Value" "LED" (at 120.65 106.68 0) (effects (font (size 1.27 1.27))))
  (property "Footprint" "LEDs:LED_0805" (at 120.65 104.14 0) (effects (font (size 1.27 1.27)) hide))
  (property "Datasheet" "" (at 120.65 104.14 0) (effects (font (size 1.27 1.27)) hide)) (pin "1") (pin "2"))

 (symbol (lib_id "TinyDiversityRX5808-rescue:VCC") (at 125.73 104.14 0) (unit 1) (in_bom yes) (on_board yes) (dnp no)
  (property "Reference" "#PWR7" (at 125.73 107.95 0) (effects (font (size 1.27 1.27)) hide))
  (property "Value" "VCC" (at 125.73 100.33 0) (effects (font (size 1.27 1.27))))
  (property "Footprint" "" (at 125.73 104.14 0) (effects (font (size 1.27 1.27)) hide))
  (property "Datasheet" "" (at 125.73 104.14 0) (effects (font (size 1.27 1.27)) hide)) (pin "1"))

 (symbol (lib_id "TinyDiversityRX5808-rescue:R") (at 113.03 104.14 90) (unit 1) (in_bom yes) (on_board yes) (dnp no)
  (property "Reference" "R6" (at 113.03 102.108 90) (effects (font (size 1.27 1.27))))
  (property "Value" "1K" (at 113.03 104.14 90) (effects (font (size 1.27 1.27))))
  (property "Footprint" "Resistors_SMD:R_0603" (at 113.03 105.918 90) (effects (font (size 1.27 1.27)) hide))
  (property "Datasheet" "" (at 113.03 104.14 0) (effects (font (size 1.27 1.27)) hide)) (pin "1") (pin "2"))

 (symbol (lib_id "TinyDiversityRX5808-rescue:R") (at 95.25 99.06 180) (unit 1) (in_bom yes) (on_board yes) (dnp no)
  (property "Reference" "R5" (at 92.71 99.06 0) (effects (font (size 1.27 1.27))))
  (property "Value" "100K" (at 95.25 99.06 90) (effects (font (size 1.27 1.27))))
  (property "Footprint" "Resistors_SMD:R_0603" (at 97.028 99.06 90) (effects (font (size 1.27 1.27)) hide))
  (property "Datasheet" "" (at 95.25 99.06 0) (effects (font (size 1.27 1.27)) hide)) (pin "1") (pin "2"))

 (symbol (lib_id "TinyDiversityRX5808-rescue:R") (at 88.9 99.06 180) (unit 1) (in_bom yes) (on_board yes) (dnp no)
  (property "Reference" "R4" (at 86.36 99.06 0) (effects (font (size 1.27 1.27))))
  (property "Value" "100K" (at 88.9 99.06 90) (effects (font (size 1.27 1.27))))
  (property "Footprint" "Resistors_SMD:R_0603" (at 90.678 99.06 90) (effects (font (size 1.27 1.27)) hide))
  (property "Datasheet" "" (at 88.9 99.06 0) (effects (font (size 1.27 1.27)) hide)) (pin "1") (pin "2"))

 (symbol (lib_id "TinyDiversityRX5808-rescue:GND") (at 88.9 102.87 0) (unit 1) (in_bom yes) (on_board yes) (dnp no)
  (property "Reference" "#PWR4" (at 88.9 109.22 0) (effects (font (size 1.27 1.27)) hide))
  (property "Value" "GND" (at 88.9 106.68 0) (effects (font (size 1.27 1.27))))
  (property "Footprint" "" (at 88.9 102.87 0) (effects (font (size 1.27 1.27)) hide))
  (property "Datasheet" "" (at 88.9 102.87 0) (effects (font (size 1.27 1.27)) hide)) (pin "1"))

 (symbol (lib_id "TinyDiversityRX5808-rescue:GND") (at 101.6 130.81 0) (unit 1) (in_bom yes) (on_board yes) (dnp no)
  (property "Reference" "#PWR5" (at 101.6 137.16 0) (effects (font (size 1.27 1.27)) hide))
  (property "Value" "GND" (at 101.6 134.62 0) (effects (font (size 1.27 1.27))))
  (property "Footprint" "" (at 101.6 130.81 0) (effects (font (size 1.27 1.27)) hide))
  (property "Datasheet" "" (at 101.6 130.81 0) (effects (font (size 1.27 1.27)) hide)) (pin "1"))

 (symbol (lib_id "TinyDiversityRX5808-rescue:GND") (at 134.62 130.81 0) (unit 1) (in_bom yes) (on_board yes) (dnp no)
  (property "Reference" "#PWR9" (at 134.62 137.16 0) (effects (font (size 1.27 1.27)) hide))
  (property "Value" "GND" (at 134.62 134.62 0) (effects (font (size 1.27 1.27))))
  (property "Footprint" "" (at 134.62 130.81 0) (effects (font (size 1.27 1.27)) hide))
  (property "Datasheet" "" (at 134.62 130.81 0) (effects (font (size 1.27 1.27)) hide)) (pin "1"))

 (symbol (lib_id "TinyDiversityRX5808-rescue:VCC") (at 85.09 124.46 0) (unit 1) (in_bom yes) (on_board yes) (dnp no)
  (property "Reference" "#PWR3" (at 85.09 128.27 0) (effects (font (size 1.27 1.27)) hide))
  (property "Value" "VCC" (at 85.09 120.65 0) (effects (font (size 1.27 1.27))))
  (property "Footprint" "" (at 85.09 124.46 0) (effects (font (size 1.27 1.27)) hide))
  (property "Datasheet" "" (at 85.09 124.46 0) (effects (font (size 1.27 1.27)) hide)) (pin "1"))

 (symbol (lib_id "TinyDiversityRX5808-rescue:VCC") (at 118.11 124.46 0) (unit 1) (in_bom yes) (on_board yes) (dnp no)
  (property "Reference" "#PWR6" (at 118.11 128.27 0) (effects (font (size 1.27 1.27)) hide))
  (property "Value" "VCC" (at 118.11 120.65 0) (effects (font (size 1.27 1.27))))
  (property "Footprint" "" (at 118.11 124.46 0) (effects (font (size 1.27 1.27)) hide))
  (property "Datasheet" "" (at 118.11 124.46 0) (effects (font (size 1.27 1.27)) hide)) (pin "1"))

 (symbol (lib_id "TinyDiversityRX5808-rescue:R") (at 67.31 113.03 90) (unit 1) (in_bom yes) (on_board yes) (dnp no)
  (property "Reference" "R1" (at 72.39 111.76 90) (effects (font (size 1.27 1.27))))
  (property "Value" "1K" (at 67.31 113.03 90) (effects (font (size 1.27 1.27))))
  (property "Footprint" "Resistors_SMD:R_0603" (at 67.31 114.808 90) (effects (font (size 1.27 1.27)) hide))
  (property "Datasheet" "" (at 67.31 113.03 0) (effects (font (size 1.27 1.27)) hide)) (pin "1") (pin "2"))

 (symbol (lib_id "TinyDiversityRX5808-rescue:R") (at 67.31 115.57 90) (unit 1) (in_bom yes) (on_board yes) (dnp no)
  (property "Reference" "R2" (at 72.39 114.3 90) (effects (font (size 1.27 1.27))))
  (property "Value" "1K" (at 67.31 115.57 90) (effects (font (size 1.27 1.27))))
  (property "Footprint" "Resistors_SMD:R_0603" (at 67.31 117.348 90) (effects (font (size 1.27 1.27)) hide))
  (property "Datasheet" "" (at 67.31 115.57 0) (effects (font (size 1.27 1.27)) hide)) (pin "1") (pin "2"))

 (symbol (lib_id "TinyDiversityRX5808-rescue:R") (at 67.31 118.11 90) (unit 1) (in_bom yes) (on_board yes) (dnp no)
  (property "Reference" "R3" (at 72.39 116.84 90) (effects (font (size 1.27 1.27))))
  (property "Value" "1K" (at 67.31 118.11 90) (effects (font (size 1.27 1.27))))
  (property "Footprint" "Resistors_SMD:R_0603" (at 67.31 119.888 90) (effects (font (size 1.27 1.27)) hide))
  (property "Datasheet" "" (at 67.31 118.11 0) (effects (font (size 1.27 1.27)) hide)) (pin "1") (pin "2"))

 (symbol (lib_id "TinyDiversityRX5808-rescue:Conn_01x09") (at 55.88 107.95 180) (unit 1) (in_bom yes) (on_board yes) (dnp no)
  (property "Reference" "J1" (at 55.88 120.65 0) (effects (font (size 1.27 1.27))))
  (property "Value" "Googles" (at 55.88 95.25 0) (effects (font (size 1.27 1.27))))
  (property "Footprint" "Connectors_Molex:Molex_PicoBlade_53047-0910_09x1.25mm_Straight" (at 55.88 107.95 0) (effects (font (size 1.27 1.27)) hide))
  (property "Datasheet" "" (at 55.88 107.95 0) (effects (font (size 1.27 1.27)) hide)) (pin "1") (pin "2") (pin "3") (pin "4") (pin "5") (pin "6") (pin "7") (pin "8") (pin "9"))

 (symbol (lib_id "TinyDiversityRX5808-rescue:Conn_01x09") (at 85.09 133.35 90) (mirror x) (unit 1) (in_bom yes) (on_board yes) (dnp no)
  (property "Reference" "J2" (at 72.39 133.35 0) (effects (font (size 1.27 1.27))))
  (property "Value" "RX_A" (at 85.09 135.89 90) (effects (font (size 1.27 1.27))))
  (property "Footprint" "Connectors_Molex:Molex_PicoBlade_53048-0910_09x1.25mm_Angled" (at 85.09 133.35 0) (effects (font (size 1.27 1.27)) hide))
  (property "Datasheet" "" (at 85.09 133.35 0) (effects (font (size 1.27 1.27)) hide)) (pin "1") (pin "2") (pin "3") (pin "4") (pin "5") (pin "6") (pin "7") (pin "8") (pin "9"))

 (symbol (lib_id "TinyDiversityRX5808-rescue:Conn_01x09") (at 118.11 133.35 90) (mirror x) (unit 1) (in_bom yes) (on_board yes) (dnp no)
  (property "Reference" "J3" (at 105.41 133.35 0) (effects (font (size 1.27 1.27))))
  (property "Value" "RX_B" (at 119.38 135.89 90) (effects (font (size 1.27 1.27))))
  (property "Footprint" "Connectors_Molex:Molex_PicoBlade_53048-0910_09x1.25mm_Angled" (at 118.11 133.35 0) (effects (font (size 1.27 1.27)) hide))
  (property "Datasheet" "" (at 118.11 133.35 0) (effects (font (size 1.27 1.27)) hide)) (pin "1") (pin "2") (pin "3") (pin "4") (pin "5") (pin "6") (pin "7") (pin "8") (pin "9"))

 (symbol (lib_id "TinyDiversityRX5808-rescue:R") (at 147.32 110.49 90) (unit 1) (in_bom yes) (on_board yes) (dnp no)
  (property "Reference" "R8" (at 147.32 107.95 90) (effects (font (size 1.27 1.27))))
  (property "Value" "30" (at 147.32 110.49 90) (effects (font (size 1.27 1.27))))
  (property "Footprint" "Resistors_SMD:R_0603" (at 147.32 112.268 90) (effects (font (size 1.27 1.27)) hide))
  (property "Datasheet" "" (at 147.32 110.49 0) (effects (font (size 1.27 1.27)) hide)) (pin "1") (pin "2"))

 (symbol (lib_id "TinyDiversityRX5808-rescue:LED") (at 120.65 111.76 0) (unit 1) (in_bom yes) (on_board yes) (dnp no)
  (property "Reference" "D2" (at 120.65 109.22 0) (effects (font (size 1.27 1.27))))
  (property "Value" "LED" (at 120.65 114.3 0) (effects (font (size 1.27 1.27))))
  (property "Footprint" "LEDs:LED_0805" (at 120.65 111.76 0) (effects (font (size 1.27 1.27)) hide))
  (property "Datasheet" "" (at 120.65 111.76 0) (effects (font (size 1.27 1.27)) hide)) (pin "1") (pin "2"))

 (symbol (lib_id "TinyDiversityRX5808-rescue:R") (at 113.03 109.22 90) (unit 1) (in_bom yes) (on_board yes) (dnp no)
  (property "Reference" "R7" (at 113.03 107.188 90) (effects (font (size 1.27 1.27))))
  (property "Value" "1K" (at 113.03 109.22 90) (effects (font (size 1.27 1.27))))
  (property "Footprint" "Resistors_SMD:R_0603" (at 113.03 110.998 90) (effects (font (size 1.27 1.27)) hide))
  (property "Datasheet" "" (at 113.03 109.22 0) (effects (font (size 1.27 1.27)) hide)) (pin "1") (pin "2"))

 (symbol (lib_id "TinyDiversityRX5808-rescue:R") (at 189.23 101.6 90) (unit 1) (in_bom yes) (on_board yes) (dnp no)
  (property "Reference" "R9" (at 189.23 99.06 90) (effects (font (size 1.27 1.27))))
  (property "Value" "10K" (at 189.23 101.6 90) (effects (font (size 1.27 1.27))))
  (property "Footprint" "Resistors_SMD:R_0603" (at 189.23 103.378 90) (effects (font (size 1.27 1.27)) hide))
  (property "Datasheet" "" (at 189.23 101.6 0) (effects (font (size 1.27 1.27)) hide)) (pin "1") (pin "2"))

 (symbol (lib_id "TinyDiversityRX5808-rescue:D_Schottky") (at 185.42 72.39 0) (unit 1) (in_bom yes) (on_board yes) (dnp no)
  (property "Reference" "D3" (at 185.42 69.85 0) (effects (font (size 1.27 1.27))))
  (property "Value" "B5819WS" (at 185.42 74.93 0) (effects (font (size 1.27 1.27))))
  (property "Footprint" "Diodes_SMD:D_SOD-323" (at 185.42 72.39 0) (effects (font (size 1.27 1.27)) hide))
  (property "Datasheet" "" (at 185.42 72.39 0) (effects (font (size 1.27 1.27)) hide)) (pin "1") (pin "2"))

 (symbol (lib_id "TinyDiversityRX5808-rescue:GND") (at 166.37 116.84 0) (unit 1) (in_bom yes) (on_board yes) (dnp no)
  (property "Reference" "#PWR11" (at 166.37 123.19 0) (effects (font (size 1.27 1.27)) hide))
  (property "Value" "GND" (at 166.37 120.65 0) (effects (font (size 1.27 1.27))))
  (property "Footprint" "" (at 166.37 116.84 0) (effects (font (size 1.27 1.27)) hide))
  (property "Datasheet" "" (at 166.37 116.84 0) (effects (font (size 1.27 1.27)) hide)) (pin "1"))

 (symbol (lib_id "TinyDiversityRX5808-rescue:SW_Push") (at 73.66 71.12 180) (unit 1) (in_bom yes) (on_board yes) (dnp no)
  (property "Reference" "SW1" (at 72.39 73.66 0) (effects (font (size 1.27 1.27)) (justify left)))
  (property "Value" "SW_Push" (at 73.66 69.596 0) (effects (font (size 1.27 1.27))))
  (property "Footprint" "KiCadCustomLibs:Button_TS-018" (at 73.66 76.2 0) (effects (font (size 1.27 1.27)) hide))
  (property "Datasheet" "" (at 73.66 76.2 0) (effects (font (size 1.27 1.27)) hide)) (pin "1") (pin "2"))

 (symbol (lib_id "TinyDiversityRX5808-rescue:ATTINY85-20SU") (at 143.51 87.63 0) (unit 1) (in_bom yes) (on_board yes) (dnp no)
  (property "Reference" "U2" (at 114.3 77.47 0) (effects (font (size 1.27 1.27))))
  (property "Value" "ATTINY85-20SU" (at 168.91 97.79 0) (effects (font (size 1.27 1.27))))
  (property "Footprint" "Housings_SOIC:SOIJ-8_5.3x5.3mm_Pitch1.27mm" (at 167.64 87.63 0) (effects (font (size 1.27 1.27) italic) hide))
  (property "Datasheet" "" (at 143.51 87.63 0) (effects (font (size 1.27 1.27)) hide)) (pin "1") (pin "2") (pin "3") (pin "4") (pin "5") (pin "6") (pin "7") (pin "8"))

 (symbol (lib_id "TinyDiversityRX5808-rescue:Conn_01x03") (at 191.77 111.76 0) (unit 1) (in_bom yes) (on_board yes) (dnp no)
  (property "Reference" "J4" (at 191.77 106.68 0) (effects (font (size 1.27 1.27))))
  (property "Value" "Prog1" (at 196.85 111.76 0) (effects (font (size 1.27 1.27))))
  (property "Footprint" "KiCadCustomLibs:Pads_prog_3pin1.25mm" (at 191.77 111.76 0) (effects (font (size 1.27 1.27)) hide))
  (property "Datasheet" "" (at 191.77 111.76 0) (effects (font (size 1.27 1.27)) hide)) (pin "1") (pin "2") (pin "3"))

 (symbol (lib_id "TinyDiversityRX5808-rescue:Conn_01x03") (at 191.77 120.65 0) (unit 1) (in_bom yes) (on_board yes) (dnp no)
  (property "Reference" "J5" (at 191.77 125.73 0) (effects (font (size 1.27 1.27))))
  (property "Value" "Prog2" (at 196.85 120.65 0) (effects (font (size 1.27 1.27))))
  (property "Footprint" "KiCadCustomLibs:Pads_prog_3pin1.25mm" (at 191.77 120.65 0) (effects (font (size 1.27 1.27)) hide))
  (property "Datasheet" "" (at 191.77 120.65 0) (effects (font (size 1.27 1.27)) hide)) (pin "1") (pin "2") (pin "3"))

 (sheet_instances (path "" (page "1"))))
